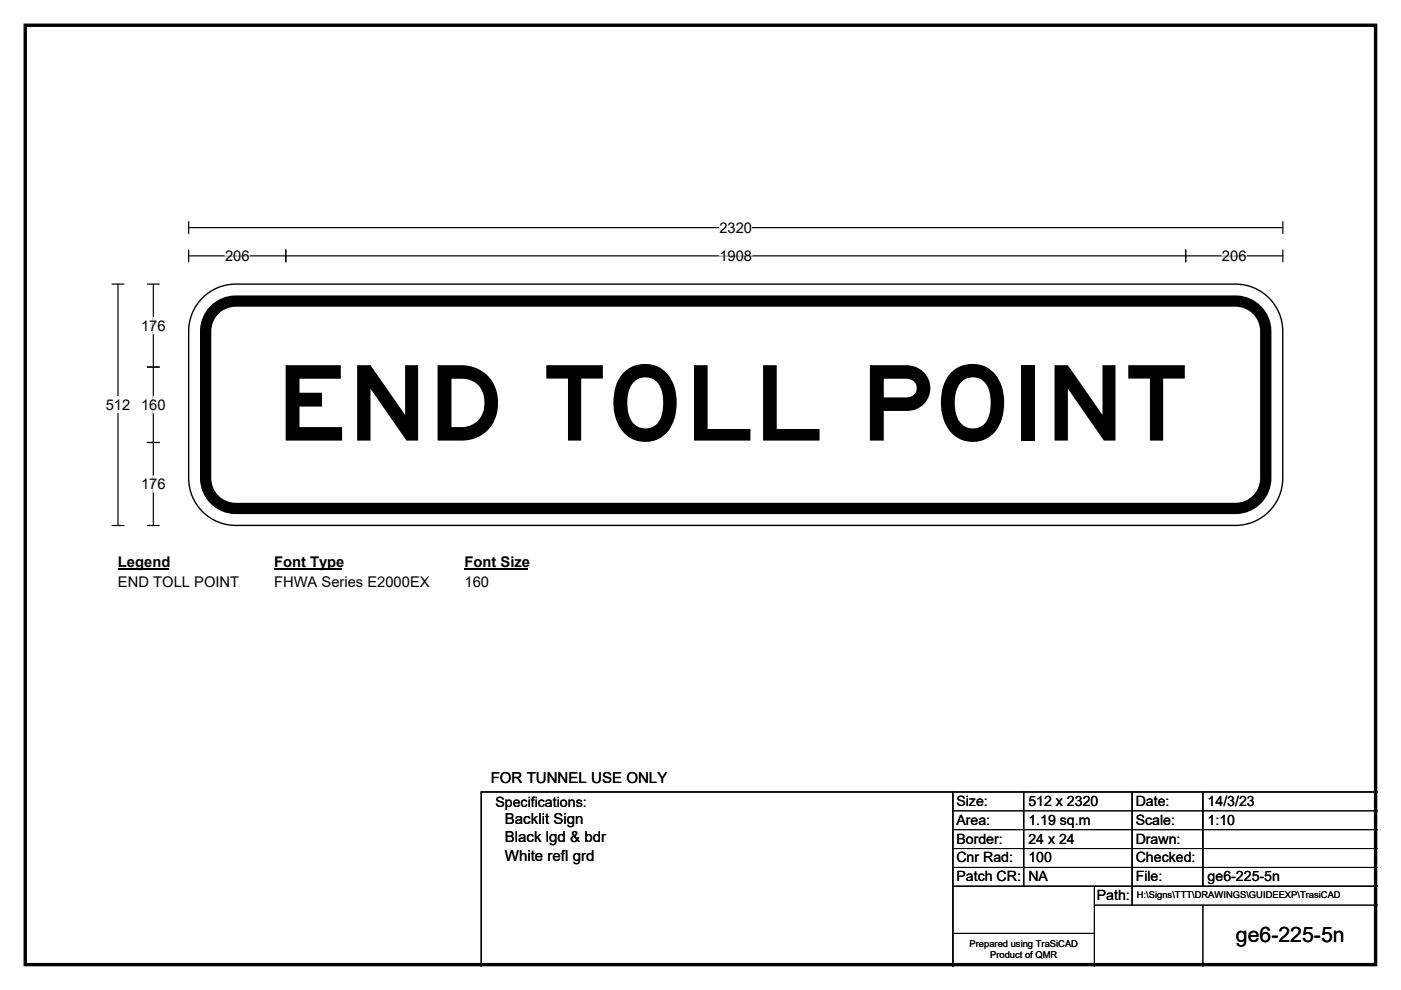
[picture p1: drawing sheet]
<svg xmlns="http://www.w3.org/2000/svg" width="297mm" height="210mm" viewBox="0 0 297 210" stroke-linecap="round" stroke-linejoin="round" font-family="sans-serif">
<path d="M5.4 5.4h286.3v199.2h-286.3z" fill="none" stroke="#000" stroke-width=".72"/>
<path d="M40 48.3h232M40 47v2.6M272 47v2.6" fill="none" stroke="#000" stroke-width=".25"/>
<path d="M152.5 46.5h7v3.5h-7z" fill="#fff"/>
<path d="M40 54.3h232M40 53v2.5M60.6 53v2.5M251.4 53v2.5M272 53v2.5M23.7 60.3h2.6M25 60.3v51.2M23.7 111.5h2.6" fill="none" stroke="#000" stroke-width=".25"/>
<path d="M47.7 54.3h5.2M152.5 54.3h7M259.1 54.3h5.2" fill="none" stroke="#fff" stroke-width=".25"/>
<path d="M22.4 84.1h5.2v3.5h-5.2z" fill="#fff"/>
<path d="M31.2 77.9h2.6M31.2 60.3h2.6M32.5 60.3v51.2M31.2 93.9h2.6M31.2 111.5h2.6" fill="none" stroke="#000" stroke-width=".25"/>
<path d="M32.5 67.3v3.5M32.5 84.1v3.5M32.5 100.9v3.5" fill="none" stroke="#fff" stroke-width=".25"/>
<path d="M25 117.5h10.8v3.4h-10.8z" fill="#fff"/>
<path d="M25 120.7h10.8" fill="none" stroke="#000" stroke-width=".32"/>
<path d="M58.1 117.5h14.4v3.4h-14.4z" fill="#fff"/>
<path d="M58.1 120.7h14.4" fill="none" stroke="#000" stroke-width=".32"/>
<path d="M98.5 117.5h13.4v3.4h-13.4z" fill="#fff"/>
<path d="M98.5 120.7h13.4" fill="none" stroke="#000" stroke-width=".32"/>
<g fill="#fff">
<path d="M25 121.6h25.6v3.5h-25.6z"/>
<path d="M58.1 121.6h32.9v3.5h-32.9z"/>
<path d="M98.5 121.6h5.2v3.5h-5.2z"/>
</g>
<path d="M43.4 62.8a10 10 0 0 1 6.6-2.5h212a10 10 0 0 1 10 10v31.1a10 10 0 0 1-10 10h-212a10 10 0 0 1-10-10v-31.1a10 10 0 0 1 3.4-7.5z" fill-rule="evenodd" fill="#fff" stroke="#fff" stroke-width=".21"/>
<path d="M45.5 65.7a6.4 6.4 0 0 1 4.5-1.8h212a6.4 6.4 0 0 1 6.4 6.4v31.1a6.4 6.4 0 0 1-6.4 6.4h-212a6.4 6.4 0 0 1-6.4-6.4v-31.1a6.4 6.4 0 0 1 1.9-4.6z" fill="none" stroke="#000" stroke-width="2.4"/>
<path d="M43.4 62.8a10 10 0 0 1 6.6-2.5h212a10 10 0 0 1 10 10v31.1a10 10 0 0 1-10 10h-212a10 10 0 0 1-10-10v-31.1a10 10 0 0 1 3.4-7.5zM202 168v37M217 168v20M240 168v24M255 168v20M292 168h-190v37M202 188h90" fill="none" stroke="#000" stroke-width=".3"/>
<path d="M202 172h90M202 176h90M202 180h90M202 184h90M202 198h30M232 192h60M232 188v17M255 192v13" fill="none" stroke="#000" stroke-width=".21"/>
<text font-size="22.2" x="58.5" y="93.5">END TOLL POINT</text>
<text font-size="4.5" x="262" y="199.8">ge6-225-5n</text>
<g font-size="3.2">
<text x="104" y="166">FOR TUNNEL USE ONLY</text>
<text x="107" y="174.9">Backlit Sign</text>
<text x="107" y="178.7">Black lgd &amp; bdr</text>
<text x="107" y="182.5">White refl grd</text>
</g>
<g font-size="3.1">
<text x="152.5" y="49.3">2320</text>
<text x="47.7" y="55.3">206</text>
<text x="152.5" y="55.3">1908</text>
<text x="259.1" y="55.3">206</text>
<text x="29.9" y="70.1">176</text>
<text x="22.4" y="86.9">512</text>
<text x="29.9" y="86.9">160</text>
<text x="29.9" y="103.7">176</text>
<text x="25" y="120.3">Legend</text>
<text x="25" y="124.4">END TOLL POINT</text>
<text x="58.1" y="120.3">Font Type</text>
<text x="58.1" y="124.4">FHWA Series E2000EX</text>
<text x="98.5" y="120.3">Font Size</text>
<text x="98.5" y="124.4">160</text>
</g>
<g font-size="3">
<text x="105" y="171.2">Specifications:</text>
<text x="202.8" y="170.9">Size:</text>
<text x="218" y="170.9">512 x 2320</text>
<text x="240.8" y="170.9">Date:</text>
<text x="256" y="170.9">14/3/23</text>
<text x="202.8" y="174.9">Area:</text>
<text x="202.8" y="178.9">Border:</text>
<text x="218" y="174.9">1.19 sq.m</text>
<text x="218" y="178.9">24 x 24</text>
<text x="240.8" y="174.9">Scale:</text>
<text x="240.8" y="178.9">Drawn:</text>
<text x="256" y="174.9">1:10</text>
<text x="202.8" y="182.9">Cnr Rad:</text>
<text x="218" y="182.9">100</text>
<text x="240.8" y="182.9">Checked:</text>
<text x="202.8" y="186.9">Patch CR:</text>
<text x="218" y="186.9">NA</text>
<text x="232.5" y="190.9">Path:</text>
<text x="240.8" y="186.9">File:</text>
<text x="256" y="186.9">ge6-225-5n</text>
</g>
<g font-size="2">
<text x="241" y="190.5">H:\Signs\TTT\DRAWINGS\GUIDEEXP\TrasiCAD</text>
<text x="205.6" y="200.8">Prepared using TraSiCAD</text>
<text x="209.9" y="203.2">Product of QMR</text>
</g>
</svg>
